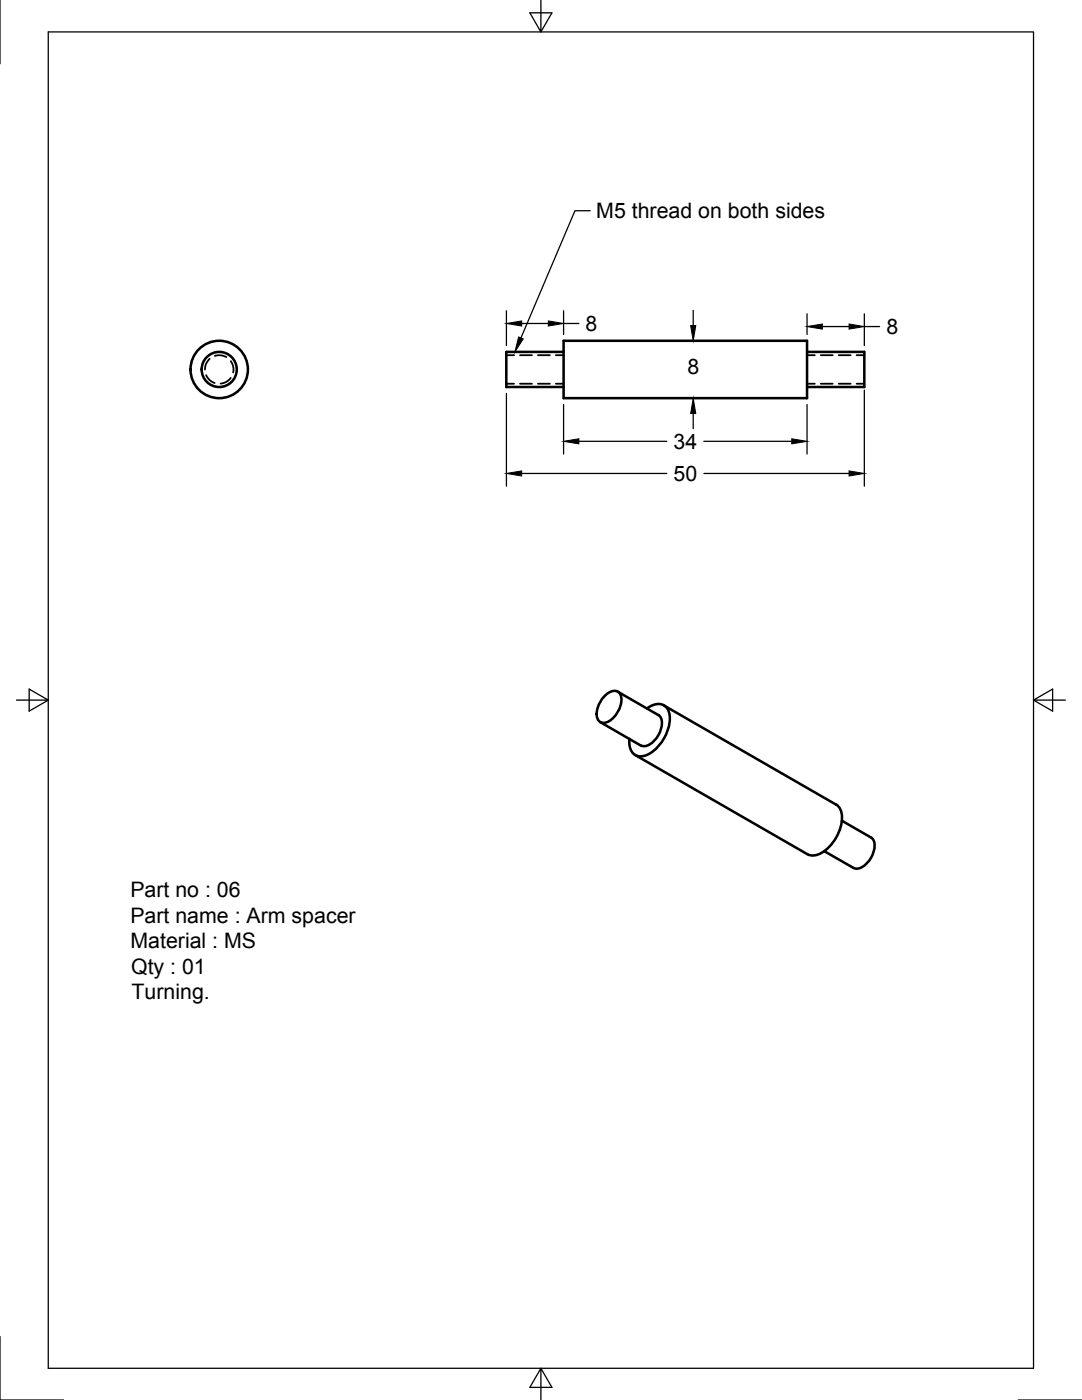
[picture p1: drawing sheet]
<svg xmlns="http://www.w3.org/2000/svg" width="216mm" height="279mm" viewBox="0 0 216 279" stroke-linecap="round" stroke-linejoin="round" font-family="sans-serif">
<!-- layer: Visible -->
<g fill="none" stroke="#000" stroke-width=".51">
<path d="M112.5 70.2h-11.5v7h11.5M112.5 68h48.5v11.5h-48.5zM161 70.2h11.5v7h-11.5M120.4 139.1a2.28 2.28 0 0 1 3.1-.9 3.1 3.1 0 0 1 0 3.5 4.1 4.1 0 0 1-3.1 2.6 1.46 1.46 0 0 1-1.3-1.8 5.4 5.4 0 0 1 1.3-3.4zM123.3 138l8.1 4.7M119.8 144.1l8 4.7M126.7 150.7l34.4 19.8M129.1 141.4a2.71 2.71 0 0 1 4.1 .2 6.7 6.7 0 0 1-1.2 6.5 5.2 5.2 0 0 1-4.8 2.8 2.87 2.87 0 0 1-1.6-3.4M131.4 142.7a2.68 2.68 0 0 1 .3 3.3 4.2 4.2 0 0 1-3.4 2.9l-.4-.1M132.5 140.8l34.3 19.8M166.8 160.6a3.5 3.5 0 0 1 1.1 3.8 8.5 8.5 0 0 1-5 6.2l-1.2 .1-.6-.2M168 163.8l5.8 3.3a2.68 2.68 0 0 1 .4 3.4 4.2 4.2 0 0 1-3.4 2.9l-6.3-3.5"/>
<circle cx="43.7" cy="73.7" r="3.5"/>
<circle cx="43.7" cy="73.7" r="5.7"/>
</g>
<!-- layer: Hidden -->
<g fill="none" stroke="#000" stroke-width=".36">
<path d="M41.1 74.9l.2 .2a2.62 2.62 0 0 0 1.5 1.3M41.8 71.6a2.96 2.96 0 0 0-.9 2.1M42.9 71h.2a2.84 2.84 0 0 1 2.1 .3M46 75.4a2.73 2.73 0 0 1-2 1.2M46.1 72.1a2.82 2.82 0 0 1 .4 2.2M101 70.9h1.6M101 76.6h1.6M103.8 70.9h2.4M103.8 76.6h2.4M107.3 70.9h2.4M107.3 76.6h2.4M110.9 70.9h1.6"/>
<path d="M110.9 76.6h1.6M161 70.9h1.6M161 76.6h1.6M163.8 70.9h2.4M163.8 76.6h2.4M167.3 70.9h2.4M167.3 76.6h2.4M170.9 70.9h1.6M170.9 76.6h1.6"/>
</g>
<!-- layer: Border -->
<path d="M0 0v12.7M9.6 6.4h196.6v266.7h-196.6zM107.9 0v6.4l-2.2-3.8h4.4l-2.2 3.8M3.3 139.7h6.3l-3.8-2.2v4.4l3.8-2.2M206.2 139.7l3.8 2.2v-4.4l-3.8 2.2h6.4M0 266.7v12.7h12.7M107.9 273.1l2.2 3.8h-4.4l2.2-3.8v6.3M203.2 279.4h12.7" fill="none" stroke="#000" stroke-width=".25"/>
<!-- layer: Dimensions -->
<g fill="none" stroke="#000" stroke-width=".25">
<path d="M101 62v7M101 78.5v18.5M104.1 64.6h5.3M112.5 62v4.8M112.5 64.6h3M113.7 68h27.2M113.7 79.5h27.2M138.3 61.9v3.1M161 62.6v4.2M164.1 65.2h5.3M172.5 62.6v6.4M172.5 77.9v19.1"/>
<path d="M172.5 65.2h3M104.1 94.5h29M112.5 80.7v9.9M115.5 88.1h17.6M138.3 82.5v3.1M140.4 88.1h17.6M140.5 94.5h28.9M161 80.7v9.9"/>
</g>
<path d="M101 64.6l3.1-.5v1zM109.4 64.1l3.1 .5-3.1 .5zM137.8 65h1l-.5 3zM161 65.2l3.1-.5v1zM169.4 64.7l3.1 .5-3.1 .5zM101 94.5l3.1-.5v1zM112.5 88.1l3-.5v1zM138.3 79.5l.5 3h-1zM158 87.6l3 .5-3 .5zM169.4 94l3.1 .5-3.1 .5z" fill="#000" stroke="#000" stroke-width=".2"/>
<!-- layer: Annotations -->
<path d="M103.5 67.2l.9 .4-1.7 2.6z" fill="#000" stroke="#000" stroke-width=".2"/>
<path d="M117.8 42.1h-3.1l-10.8 25.3" fill="none" stroke="#000" stroke-width=".25"/>
<g font-size="4.3">
<text x="119" y="43.6">M5 thread on both sides</text>
<text x="116.9" y="66.1">8</text>
<text x="176.9" y="66.7">8</text>
<text x="137.2" y="74.7">8</text>
<text x="134.4" y="89.6">34</text>
<text x="134.4" y="96">50</text>
<text x="26" y="179">Part no : 06</text>
<text x="26" y="184.1">Part name : Arm spacer</text>
<text x="26" y="189.2">Material : MS</text>
<text x="26.2" y="194.4">Qty : 01</text>
<text x="26.2" y="199.5">Turning.</text>
</g>
</svg>
